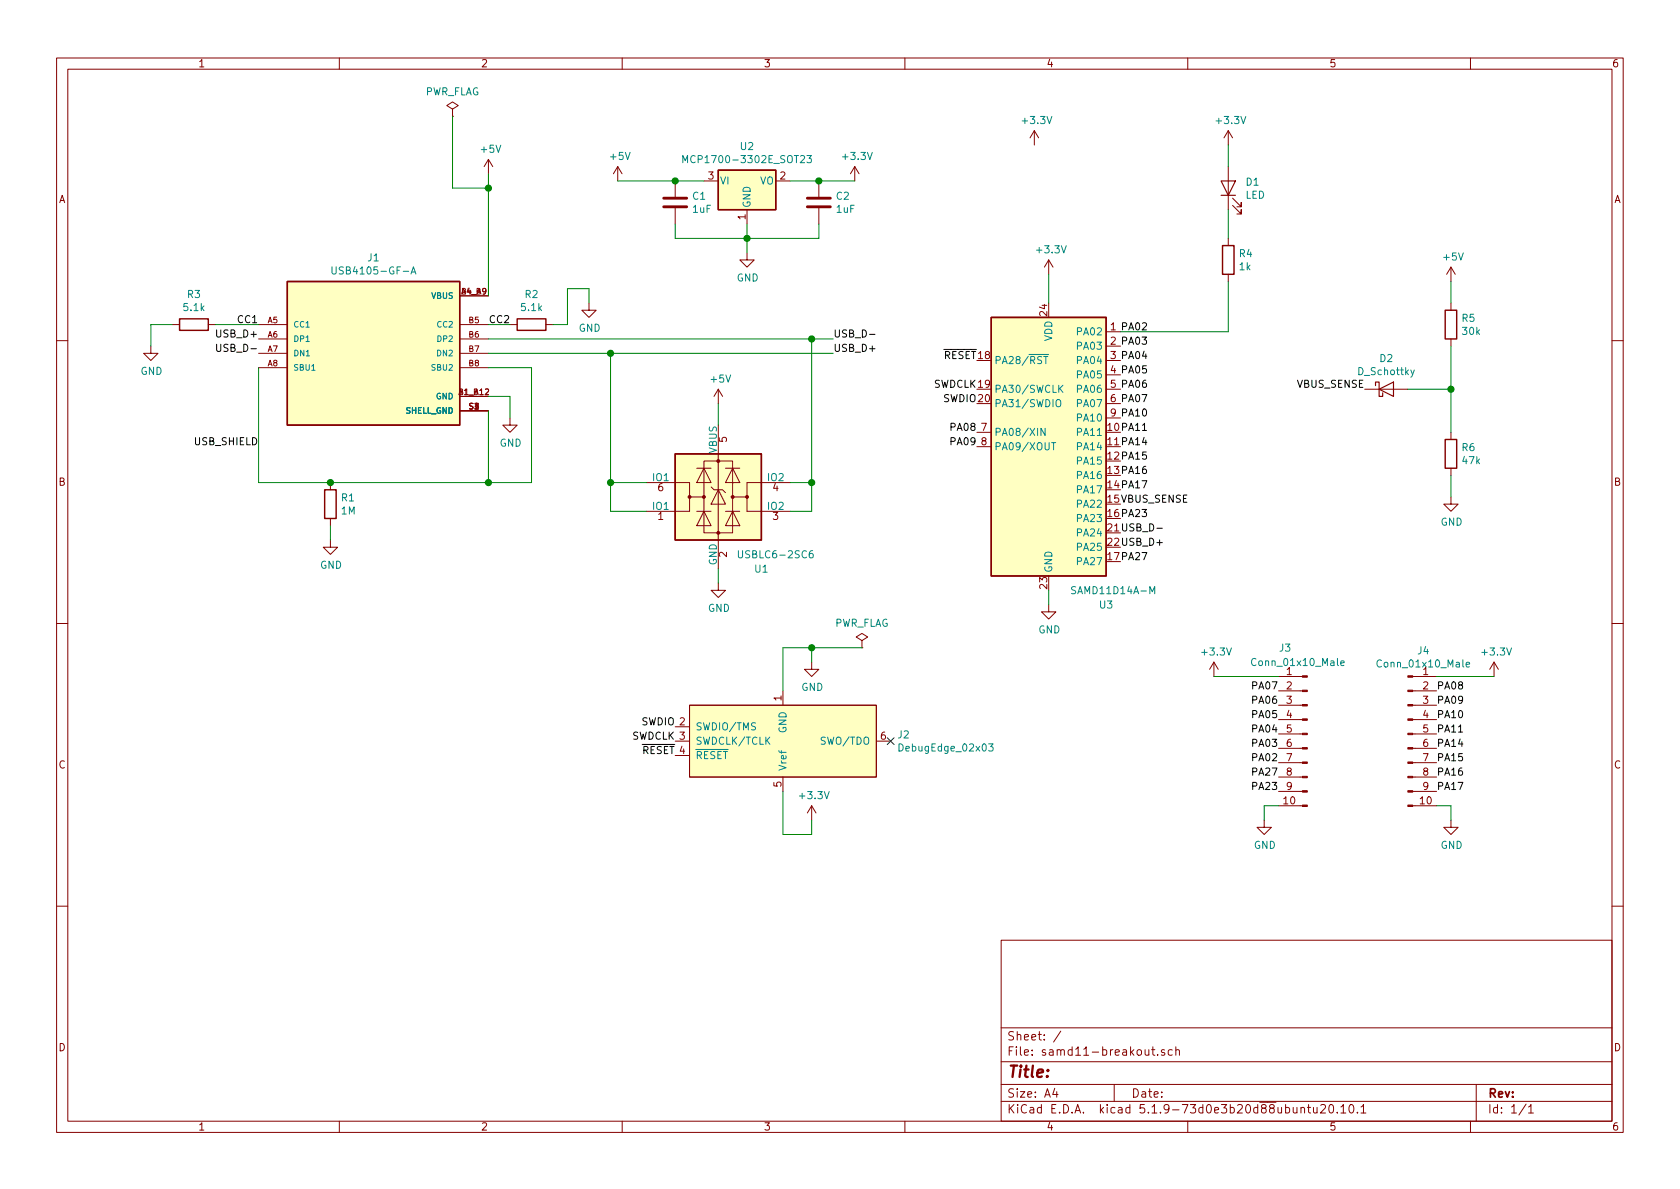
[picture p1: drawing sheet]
EESchema Schematic File Version 4
EELAYER 30 0
EELAYER END
$Descr A4 11693 8268
encoding utf-8
Sheet 1 1
Title ""
Date ""
Rev ""
Comp ""
Comment1 ""
Comment2 ""
Comment3 ""
Comment4 ""
$EndDescr
$Comp
L MCU_Microchip_SAMD:SAMD11D14A-M U3
U 1 1
P 7300 3100
F 0 "U3" H 7700 2000 50  0000 C CNN
F 1 "SAMD11D14A-M" H 7750 2100 50  0000 C CNN
F 2 "Package_DFN_QFN:QFN-24-1EP_4x4mm_P0.5mm_EP2.6x2.6mm" H 7300 1750 50  0001 C CNN
F 3 "http://ww1.microchip.com/downloads/en/DeviceDoc/Atmel-42363-SAM-D11_Datasheet.pdf" H 7300 2100 50  0001 C CNN
	1    7300 3100
	1    0    0    -1  
$EndComp
$Comp
L Regulator_Linear:MCP1700-3302E_SOT23 U2
U 1 1
P 5200 1250
F 0 "U2" H 5200 1492 50  0000 C CNN
F 1 "MCP1700-3302E_SOT23" H 5200 1401 50  0000 C CNN
F 2 "Package_TO_SOT_SMD:SOT-23" H 5200 1475 50  0001 C CNN
F 3 "http://ww1.microchip.com/downloads/en/DeviceDoc/20001826C.pdf" H 5200 1250 50  0001 C CNN
	1    5200 1250
	1    0    0    -1  
$EndComp
$Comp
L DebugEdge:DebugEdge_02x03 J2
U 1 1
P 5450 5150
F 0 "J2" H 6244 5196 50  0000 L CNN
F 1 "DebugEdge_02x03" H 6244 5105 50  0000 L CNN
F 2 "DebugEdge:DebugEdge_2x03_Target" H 5450 5550 50  0001 C CNN
F 3 "" H 5450 5550 50  0001 C CNN
	1    5450 5150
	1    0    0    -1  
$EndComp
Text Label 4700 5250 2    50   ~ 0
~RESET
Text Label 6800 2500 2    50   ~ 0
~RESET
$Comp
L power:GND #PWR08
U 1 1
P 5650 4600
F 0 "#PWR08" H 5650 4350 50  0001 C CNN
F 1 "GND" H 5655 4427 50  0000 C CNN
F 2 "" H 5650 4600 50  0001 C CNN
F 3 "" H 5650 4600 50  0001 C CNN
	1    5650 4600
	1    0    0    -1  
$EndComp
$Comp
L power:GND #PWR012
U 1 1
P 7300 4200
F 0 "#PWR012" H 7300 3950 50  0001 C CNN
F 1 "GND" H 7305 4027 50  0000 C CNN
F 2 "" H 7300 4200 50  0001 C CNN
F 3 "" H 7300 4200 50  0001 C CNN
	1    7300 4200
	1    0    0    -1  
$EndComp
Wire Wire Line
	7300 4200 7300 4100
Wire Wire Line
	5650 4600 5650 4500
Wire Wire Line
	5650 4500 5450 4500
Wire Wire Line
	5450 4500 5450 4800
$Comp
L power:+3.3V #PWR011
U 1 1
P 7300 1900
F 0 "#PWR011" H 7300 1750 50  0001 C CNN
F 1 "+3.3V" H 7315 2073 50  0000 C CNN
F 2 "" H 7300 1900 50  0001 C CNN
F 3 "" H 7300 1900 50  0001 C CNN
	1    7300 1900
	1    0    0    -1  
$EndComp
Wire Wire Line
	7300 1900 7300 2100
$Comp
L power:+5V #PWR02
U 1 1
P 3400 1200
F 0 "#PWR02" H 3400 1050 50  0001 C CNN
F 1 "+5V" H 3415 1373 50  0000 C CNN
F 2 "" H 3400 1200 50  0001 C CNN
F 3 "" H 3400 1200 50  0001 C CNN
	1    3400 1200
	1    0    0    -1  
$EndComp
$Comp
L power:+3.3V #PWR010
U 1 1
P 5950 1250
F 0 "#PWR010" H 5950 1100 50  0001 C CNN
F 1 "+3.3V" H 5965 1423 50  0000 C CNN
F 2 "" H 5950 1250 50  0001 C CNN
F 3 "" H 5950 1250 50  0001 C CNN
	1    5950 1250
	1    0    0    -1  
$EndComp
Wire Wire Line
	5500 1250 5700 1250
$Comp
L Device:C C2
U 1 1
P 5700 1400
F 0 "C2" H 5815 1446 50  0000 L CNN
F 1 "1uF" H 5815 1355 50  0000 L CNN
F 2 "Capacitor_SMD:C_0603_1608Metric" H 5738 1250 50  0001 C CNN
F 3 "~" H 5700 1400 50  0001 C CNN
	1    5700 1400
	1    0    0    -1  
$EndComp
Connection ~ 5700 1250
Wire Wire Line
	5700 1250 5950 1250
$Comp
L power:GND #PWR04
U 1 1
P 4100 2100
F 0 "#PWR04" H 4100 1850 50  0001 C CNN
F 1 "GND" H 4105 1927 50  0000 C CNN
F 2 "" H 4100 2100 50  0001 C CNN
F 3 "" H 4100 2100 50  0001 C CNN
	1    4100 2100
	1    0    0    -1  
$EndComp
$Comp
L Device:R R2
U 1 1
P 3700 2250
F 0 "R2" V 3907 2250 50  0000 C CNN
F 1 "5.1k" V 3816 2250 50  0000 C CNN
F 2 "Resistor_SMD:R_0603_1608Metric" V 3630 2250 50  0001 C CNN
F 3 "~" H 3700 2250 50  0001 C CNN
	1    3700 2250
	0    -1   -1   0   
$EndComp
$Comp
L power:GND #PWR07
U 1 1
P 5200 1750
F 0 "#PWR07" H 5200 1500 50  0001 C CNN
F 1 "GND" H 5205 1577 50  0000 C CNN
F 2 "" H 5200 1750 50  0001 C CNN
F 3 "" H 5200 1750 50  0001 C CNN
	1    5200 1750
	1    0    0    -1  
$EndComp
Wire Wire Line
	5700 1550 5700 1650
Wire Wire Line
	5700 1650 5200 1650
Wire Wire Line
	5200 1650 5200 1550
Wire Wire Line
	5200 1650 5200 1750
Connection ~ 5200 1650
$Comp
L Device:C C1
U 1 1
P 4700 1400
F 0 "C1" H 4815 1446 50  0000 L CNN
F 1 "1uF" H 4815 1355 50  0000 L CNN
F 2 "Capacitor_SMD:C_0603_1608Metric" H 4738 1250 50  0001 C CNN
F 3 "~" H 4700 1400 50  0001 C CNN
	1    4700 1400
	1    0    0    -1  
$EndComp
Wire Wire Line
	4900 1250 4700 1250
Wire Wire Line
	4700 1550 4700 1650
Wire Wire Line
	4700 1650 5200 1650
$Comp
L power:+5V #PWR03
U 1 1
P 4300 1250
F 0 "#PWR03" H 4300 1100 50  0001 C CNN
F 1 "+5V" H 4315 1423 50  0000 C CNN
F 2 "" H 4300 1250 50  0001 C CNN
F 3 "" H 4300 1250 50  0001 C CNN
	1    4300 1250
	1    0    0    -1  
$EndComp
Wire Wire Line
	4700 1250 4300 1250
Connection ~ 4700 1250
$Comp
L power:+3.3V #PWR09
U 1 1
P 5650 5700
F 0 "#PWR09" H 5650 5550 50  0001 C CNN
F 1 "+3.3V" H 5665 5873 50  0000 C CNN
F 2 "" H 5650 5700 50  0001 C CNN
F 3 "" H 5650 5700 50  0001 C CNN
	1    5650 5700
	1    0    0    -1  
$EndComp
Wire Wire Line
	5450 5500 5450 5800
Wire Wire Line
	5450 5800 5650 5800
Wire Wire Line
	5650 5800 5650 5700
Text Label 4700 5150 2    50   ~ 0
SWDCLK
Text Label 4700 5050 2    50   ~ 0
SWDIO
Text Label 6800 2800 2    50   ~ 0
SWDIO
Text Label 6800 2700 2    50   ~ 0
SWDCLK
$Comp
L power:GND #PWR01
U 1 1
P 2300 3750
F 0 "#PWR01" H 2300 3500 50  0001 C CNN
F 1 "GND" H 2305 3577 50  0000 C CNN
F 2 "" H 2300 3750 50  0001 C CNN
F 3 "" H 2300 3750 50  0001 C CNN
	1    2300 3750
	1    0    0    -1  
$EndComp
$Comp
L Device:R R1
U 1 1
P 2300 3500
F 0 "R1" H 2370 3546 50  0000 L CNN
F 1 "1M" H 2370 3455 50  0000 L CNN
F 2 "Resistor_SMD:R_0603_1608Metric" V 2230 3500 50  0001 C CNN
F 3 "~" H 2300 3500 50  0001 C CNN
	1    2300 3500
	1    0    0    -1  
$EndComp
$Comp
L Power_Protection:USBLC6-2SC6 U1
U 1 1
P 5000 3450
F 0 "U1" H 5300 2950 50  0000 C CNN
F 1 "USBLC6-2SC6" H 5400 3050 50  0000 C CNN
F 2 "Package_TO_SOT_SMD:SOT-23-6" H 4250 3850 50  0001 C CNN
F 3 "http://www2.st.com/resource/en/datasheet/CD00050750.pdf" H 5200 3800 50  0001 C CNN
	1    5000 3450
	1    0    0    -1  
$EndComp
Text Label 7800 3700 0    50   ~ 0
USB_D-
Text Label 7800 3800 0    50   ~ 0
USB_D+
Text Label 5800 2350 0    50   ~ 0
USB_D-
Text Label 5800 2450 0    50   ~ 0
USB_D+
Wire Wire Line
	4500 3350 4250 3350
Wire Wire Line
	4500 3550 4250 3550
Wire Wire Line
	4250 3550 4250 3350
Connection ~ 4250 3350
Wire Wire Line
	5500 3350 5650 3350
Wire Wire Line
	5500 3550 5650 3550
Wire Wire Line
	5650 3550 5650 3350
Connection ~ 5650 3350
$Comp
L power:GND #PWR06
U 1 1
P 5000 4050
F 0 "#PWR06" H 5000 3800 50  0001 C CNN
F 1 "GND" H 5005 3877 50  0000 C CNN
F 2 "" H 5000 4050 50  0001 C CNN
F 3 "" H 5000 4050 50  0001 C CNN
	1    5000 4050
	1    0    0    -1  
$EndComp
Wire Wire Line
	5000 4050 5000 3950
$Comp
L power:+5V #PWR05
U 1 1
P 5000 2800
F 0 "#PWR05" H 5000 2650 50  0001 C CNN
F 1 "+5V" H 5015 2973 50  0000 C CNN
F 2 "" H 5000 2800 50  0001 C CNN
F 3 "" H 5000 2800 50  0001 C CNN
	1    5000 2800
	1    0    0    -1  
$EndComp
Wire Wire Line
	5000 2800 5000 2950
Wire Wire Line
	4250 2450 4250 3350
Connection ~ 4250 2450
Wire Wire Line
	4250 2450 5800 2450
Wire Wire Line
	5650 2350 5650 3350
Connection ~ 5650 2350
Wire Wire Line
	5650 2350 5800 2350
$Comp
L Device:D_Schottky D2
U 1 1
P 9650 2700
F 0 "D2" H 9650 2916 50  0000 C CNN
F 1 "D_Schottky" H 9650 2825 50  0000 C CNN
F 2 "Diode_SMD:D_SOD-523" H 9650 2700 50  0001 C CNN
F 3 "~" H 9650 2700 50  0001 C CNN
	1    9650 2700
	1    0    0    -1  
$EndComp
Text Label 9500 2700 2    50   ~ 0
VBUS_SENSE
$Comp
L power:+5V #PWR016
U 1 1
P 10100 1950
F 0 "#PWR016" H 10100 1800 50  0001 C CNN
F 1 "+5V" H 10115 2123 50  0000 C CNN
F 2 "" H 10100 1950 50  0001 C CNN
F 3 "" H 10100 1950 50  0001 C CNN
	1    10100 1950
	1    0    0    -1  
$EndComp
$Comp
L Device:R R5
U 1 1
P 10100 2250
F 0 "R5" H 10170 2296 50  0000 L CNN
F 1 "30k" H 10170 2205 50  0000 L CNN
F 2 "Resistor_SMD:R_0603_1608Metric" V 10030 2250 50  0001 C CNN
F 3 "~" H 10100 2250 50  0001 C CNN
	1    10100 2250
	1    0    0    -1  
$EndComp
$Comp
L Device:R R6
U 1 1
P 10100 3150
F 0 "R6" H 10170 3196 50  0000 L CNN
F 1 "47k" H 10170 3105 50  0000 L CNN
F 2 "Resistor_SMD:R_0603_1608Metric" V 10030 3150 50  0001 C CNN
F 3 "~" H 10100 3150 50  0001 C CNN
	1    10100 3150
	1    0    0    -1  
$EndComp
Wire Wire Line
	10100 1950 10100 2100
Wire Wire Line
	10100 2400 10100 2700
Wire Wire Line
	10100 2700 9800 2700
Wire Wire Line
	10100 2700 10100 3000
Connection ~ 10100 2700
$Comp
L power:GND #PWR017
U 1 1
P 10100 3450
F 0 "#PWR017" H 10100 3200 50  0001 C CNN
F 1 "GND" H 10105 3277 50  0000 C CNN
F 2 "" H 10100 3450 50  0001 C CNN
F 3 "" H 10100 3450 50  0001 C CNN
	1    10100 3450
	1    0    0    -1  
$EndComp
Wire Wire Line
	10100 3300 10100 3450
$Comp
L Device:LED D1
U 1 1
P 8550 1300
F 0 "D1" V 8589 1183 50  0000 R CNN
F 1 "LED" V 8498 1183 50  0000 R CNN
F 2 "LED_SMD:LED_0603_1608Metric" H 8550 1300 50  0001 C CNN
F 3 "~" H 8550 1300 50  0001 C CNN
	1    8550 1300
	0    -1   -1   0   
$EndComp
$Comp
L power:+3.3V #PWR014
U 1 1
P 8550 1000
F 0 "#PWR014" H 8550 850 50  0001 C CNN
F 1 "+3.3V" H 8565 1173 50  0000 C CNN
F 2 "" H 8550 1000 50  0001 C CNN
F 3 "" H 8550 1000 50  0001 C CNN
	1    8550 1000
	1    0    0    -1  
$EndComp
$Comp
L Device:R R4
U 1 1
P 8550 1800
F 0 "R4" H 8620 1846 50  0000 L CNN
F 1 "1k" H 8620 1755 50  0000 L CNN
F 2 "Resistor_SMD:R_0603_1608Metric" V 8480 1800 50  0001 C CNN
F 3 "~" H 8550 1800 50  0001 C CNN
	1    8550 1800
	1    0    0    -1  
$EndComp
Wire Wire Line
	8550 1950 8550 2300
Wire Wire Line
	8550 2300 7800 2300
Wire Wire Line
	8550 1000 8550 1150
Wire Wire Line
	8550 1450 8550 1650
$Comp
L Connector:Conn_01x10_Male J4
U 1 1
P 9800 5100
F 0 "J4" H 9908 5681 50  0000 C CNN
F 1 "Conn_01x10_Male" H 9908 5590 50  0000 C CNN
F 2 "Connector_PinHeader_2.54mm:PinHeader_1x10_P2.54mm_Vertical" H 9800 5100 50  0001 C CNN
F 3 "~" H 9800 5100 50  0001 C CNN
	1    9800 5100
	1    0    0    -1  
$EndComp
$Comp
L Connector:Conn_01x10_Male J3
U 1 1
P 9100 5100
F 0 "J3" H 9300 5700 50  0000 R CNN
F 1 "Conn_01x10_Male" H 9500 5600 50  0000 R CNN
F 2 "Connector_PinHeader_2.54mm:PinHeader_1x10_P2.54mm_Vertical" H 9100 5100 50  0001 C CNN
F 3 "~" H 9100 5100 50  0001 C CNN
	1    9100 5100
	-1   0    0    -1  
$EndComp
Text Label 7800 2300 0    50   ~ 0
PA02
Text Label 7800 2400 0    50   ~ 0
PA03
Text Label 7800 2500 0    50   ~ 0
PA04
Text Label 6800 3000 2    50   ~ 0
PA08
Text Label 6800 3100 2    50   ~ 0
PA09
Text Label 7800 2600 0    50   ~ 0
PA05
Text Label 7800 2700 0    50   ~ 0
PA06
Text Label 7800 2800 0    50   ~ 0
PA07
Text Label 7800 2900 0    50   ~ 0
PA10
Text Label 7800 3000 0    50   ~ 0
PA11
Text Label 7800 3100 0    50   ~ 0
PA14
Text Label 7800 3300 0    50   ~ 0
PA16
Text Label 7800 3400 0    50   ~ 0
PA17
Text Label 7800 3900 0    50   ~ 0
PA27
Text Label 7800 3600 0    50   ~ 0
PA23
Text Label 8900 5300 2    50   ~ 0
PA02
Text Label 8900 5200 2    50   ~ 0
PA03
Text Label 8900 5100 2    50   ~ 0
PA04
Text Label 8900 5000 2    50   ~ 0
PA05
Text Label 8900 4900 2    50   ~ 0
PA06
Text Label 8900 4800 2    50   ~ 0
PA07
Text Label 10000 4800 0    50   ~ 0
PA08
Text Label 10000 4900 0    50   ~ 0
PA09
Text Label 10000 5000 0    50   ~ 0
PA10
Text Label 10000 5100 0    50   ~ 0
PA11
Text Label 10000 5200 0    50   ~ 0
PA14
Text Label 10000 5400 0    50   ~ 0
PA16
Text Label 10000 5500 0    50   ~ 0
PA17
Text Label 8900 5400 2    50   ~ 0
PA27
Text Label 8900 5500 2    50   ~ 0
PA23
$Comp
L power:GND #PWR015
U 1 1
P 8800 5700
F 0 "#PWR015" H 8800 5450 50  0001 C CNN
F 1 "GND" H 8805 5527 50  0000 C CNN
F 2 "" H 8800 5700 50  0001 C CNN
F 3 "" H 8800 5700 50  0001 C CNN
	1    8800 5700
	1    0    0    -1  
$EndComp
$Comp
L power:GND #PWR018
U 1 1
P 10100 5700
F 0 "#PWR018" H 10100 5450 50  0001 C CNN
F 1 "GND" H 10105 5527 50  0000 C CNN
F 2 "" H 10100 5700 50  0001 C CNN
F 3 "" H 10100 5700 50  0001 C CNN
	1    10100 5700
	1    0    0    -1  
$EndComp
Wire Wire Line
	10100 5700 10100 5600
Wire Wire Line
	10100 5600 10000 5600
Wire Wire Line
	8900 5600 8800 5600
Wire Wire Line
	8800 5600 8800 5700
$Comp
L power:+3.3V #PWR013
U 1 1
P 8450 4700
F 0 "#PWR013" H 8450 4550 50  0001 C CNN
F 1 "+3.3V" H 8465 4873 50  0000 C CNN
F 2 "" H 8450 4700 50  0001 C CNN
F 3 "" H 8450 4700 50  0001 C CNN
	1    8450 4700
	1    0    0    -1  
$EndComp
Wire Wire Line
	8450 4700 8900 4700
$Comp
L power:+3.3V #PWR019
U 1 1
P 10400 4700
F 0 "#PWR019" H 10400 4550 50  0001 C CNN
F 1 "+3.3V" H 10415 4873 50  0000 C CNN
F 2 "" H 10400 4700 50  0001 C CNN
F 3 "" H 10400 4700 50  0001 C CNN
	1    10400 4700
	1    0    0    -1  
$EndComp
Wire Wire Line
	10400 4700 10000 4700
NoConn ~ 6200 5150
$Comp
L power:PWR_FLAG #FLG0101
U 1 1
P 3150 800
F 0 "#FLG0101" H 3150 875 50  0001 C CNN
F 1 "PWR_FLAG" H 3150 973 50  0000 C CNN
F 2 "" H 3150 800 50  0001 C CNN
F 3 "~" H 3150 800 50  0001 C CNN
	1    3150 800 
	1    0    0    -1  
$EndComp
$Comp
L power:+3.3V #PWR0101
U 1 1
P 7200 1000
F 0 "#PWR0101" H 7200 850 50  0001 C CNN
F 1 "+3.3V" H 7215 1173 50  0000 C CNN
F 2 "" H 7200 1000 50  0001 C CNN
F 3 "" H 7200 1000 50  0001 C CNN
	1    7200 1000
	1    0    0    -1  
$EndComp
Wire Wire Line
	3150 800  3150 1300
$Comp
L power:PWR_FLAG #FLG0102
U 1 1
P 6000 4500
F 0 "#FLG0102" H 6000 4575 50  0001 C CNN
F 1 "PWR_FLAG" H 6000 4673 50  0000 C CNN
F 2 "" H 6000 4500 50  0001 C CNN
F 3 "~" H 6000 4500 50  0001 C CNN
	1    6000 4500
	1    0    0    -1  
$EndComp
Wire Wire Line
	6000 4500 5650 4500
Connection ~ 5650 4500
Text Label 10000 5300 0    50   ~ 0
PA15
Text Label 7800 3200 0    50   ~ 0
PA15
Text Label 7800 3500 0    50   ~ 0
VBUS_SENSE
$Comp
L USB4105-GF-A:USB4105-GF-A J1
U 1 1
P 2600 2450
F 0 "J1" H 2600 3117 50  0000 C CNN
F 1 "USB4105-GF-A" H 2600 3026 50  0000 C CNN
F 2 "project:GCT_USB4105-GF-A" H 2600 2450 50  0001 L BNN
F 3 "" H 2600 2450 50  0001 L BNN
F 4 "GCT" H 2600 2450 50  0001 L BNN "MANUFACTURER"
F 5 "3.31 mm" H 2600 2450 50  0001 L BNN "MAXIMUM_PACKAGE_HEIGHT"
F 6 "A3" H 2600 2450 50  0001 L BNN "PARTREV"
F 7 "Manufacturer Recommendations" H 2600 2450 50  0001 L BNN "STANDARD"
	1    2600 2450
	1    0    0    -1  
$EndComp
Wire Wire Line
	3400 2450 4250 2450
Wire Wire Line
	3400 2350 5650 2350
Wire Wire Line
	4100 2100 4100 2000
Wire Wire Line
	4100 2000 3950 2000
Wire Wire Line
	3950 2000 3950 2250
Wire Wire Line
	3950 2250 3850 2250
Wire Wire Line
	3550 2250 3400 2250
$Comp
L Device:R R3
U 1 1
P 1350 2250
F 0 "R3" V 1557 2250 50  0000 C CNN
F 1 "5.1k" V 1466 2250 50  0000 C CNN
F 2 "Resistor_SMD:R_0603_1608Metric" V 1280 2250 50  0001 C CNN
F 3 "~" H 1350 2250 50  0001 C CNN
	1    1350 2250
	0    -1   -1   0   
$EndComp
$Comp
L power:GND #PWR0102
U 1 1
P 1050 2400
F 0 "#PWR0102" H 1050 2150 50  0001 C CNN
F 1 "GND" H 1055 2227 50  0000 C CNN
F 2 "" H 1050 2400 50  0001 C CNN
F 3 "" H 1050 2400 50  0001 C CNN
	1    1050 2400
	1    0    0    -1  
$EndComp
Wire Wire Line
	1050 2400 1050 2250
Wire Wire Line
	1050 2250 1200 2250
Text Label 1800 2450 2    50   ~ 0
USB_D-
Text Label 1800 2350 2    50   ~ 0
USB_D+
Wire Wire Line
	1500 2250 1800 2250
Wire Wire Line
	1800 2550 1800 3350
Wire Wire Line
	1800 3350 2300 3350
Wire Wire Line
	3400 2850 3400 3350
Wire Wire Line
	3400 3350 2300 3350
Connection ~ 2300 3350
Wire Wire Line
	3400 2550 3700 2550
Wire Wire Line
	3700 2550 3700 3350
Wire Wire Line
	3700 3350 3400 3350
Connection ~ 3400 3350
Wire Wire Line
	2300 3750 2300 3650
$Comp
L power:GND #PWR0103
U 1 1
P 3550 2900
F 0 "#PWR0103" H 3550 2650 50  0001 C CNN
F 1 "GND" H 3555 2727 50  0000 C CNN
F 2 "" H 3550 2900 50  0001 C CNN
F 3 "" H 3550 2900 50  0001 C CNN
	1    3550 2900
	1    0    0    -1  
$EndComp
Wire Wire Line
	3550 2900 3550 2750
Wire Wire Line
	3550 2750 3400 2750
Text Label 3400 2250 0    50   ~ 0
CC2
Text Label 1800 2250 2    50   ~ 0
CC1
Text Label 1800 3100 2    50   ~ 0
USB_SHIELD
Wire Wire Line
	3400 1200 3400 1300
Wire Wire Line
	3150 1300 3400 1300
Connection ~ 3400 1300
Wire Wire Line
	3400 1300 3400 2050
$EndSCHEMATC
